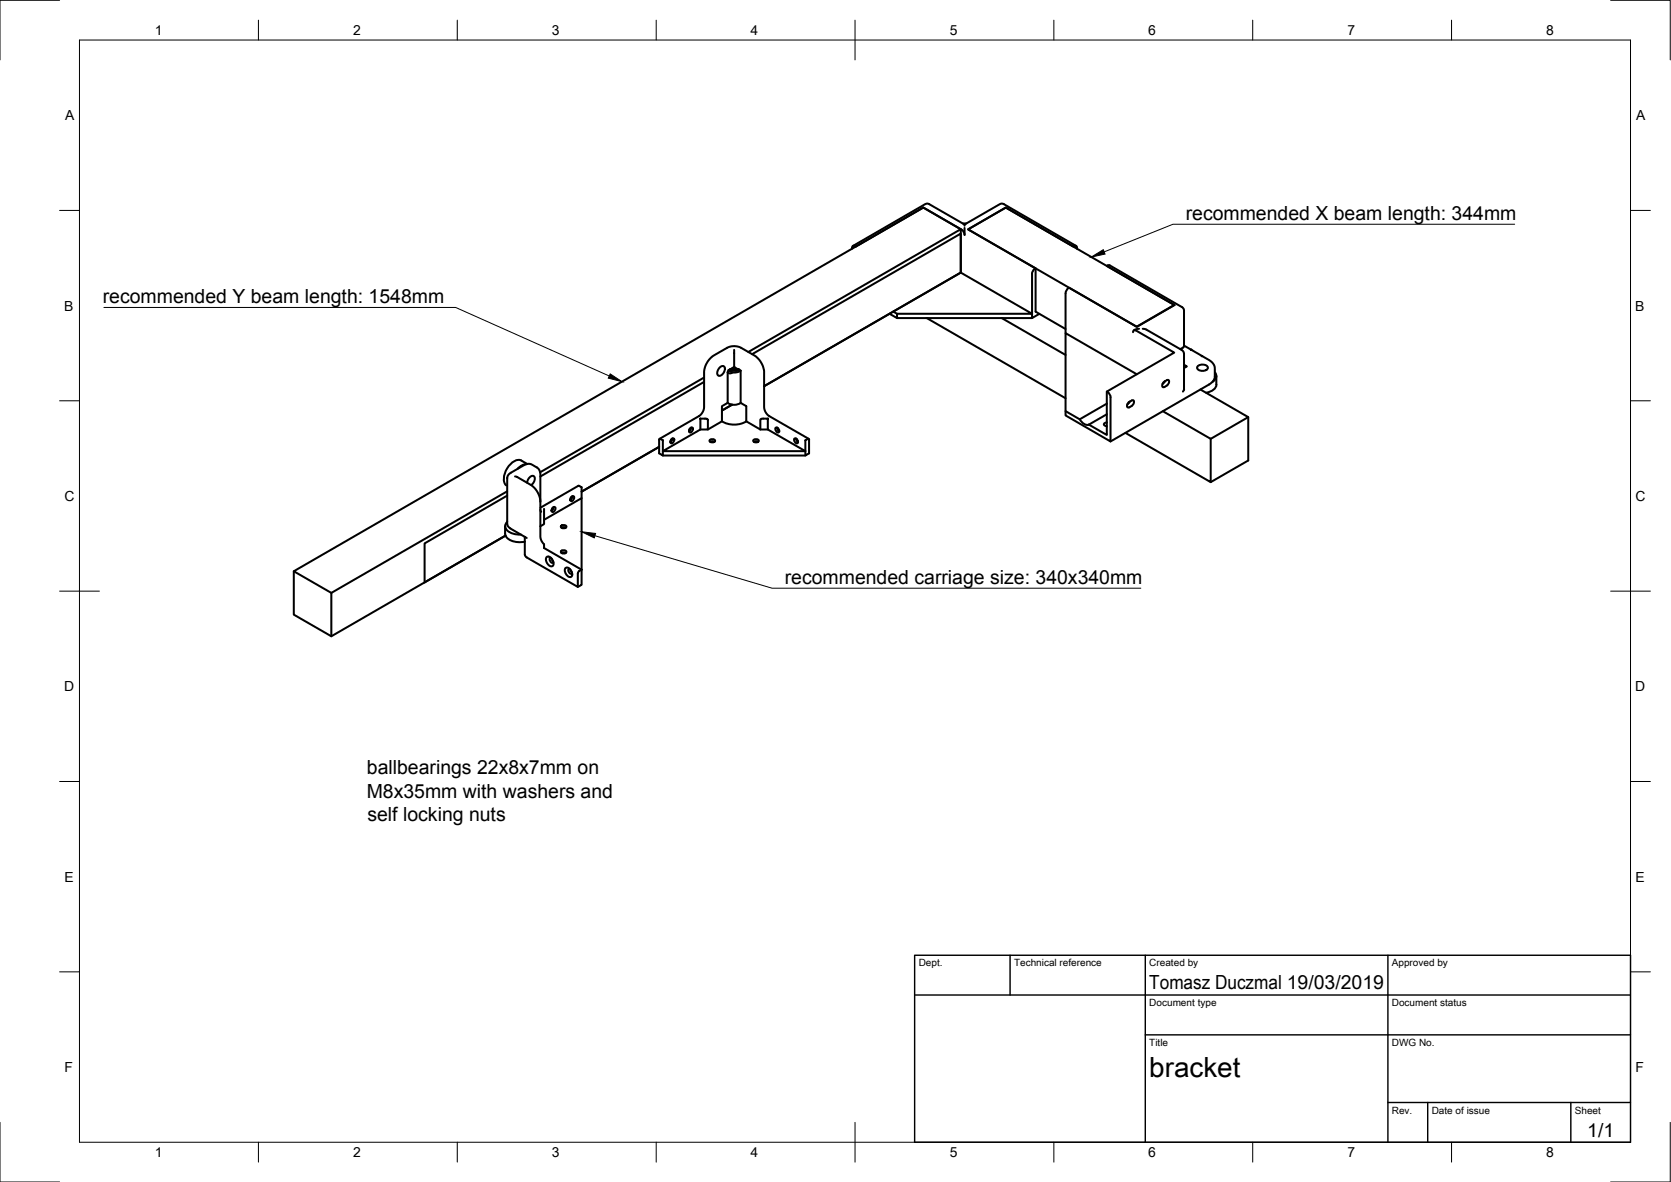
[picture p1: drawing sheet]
<svg xmlns="http://www.w3.org/2000/svg" width="420mm" height="297mm" viewBox="0 0 420 297" stroke-linecap="round" stroke-linejoin="round" font-family="sans-serif">
<!-- layer: Visible -->
<g fill="none" stroke="#000" stroke-width=".51">
<path d="M241.6 57.6v10.9M242.1 56.2h.9M242.5 57.3v1.7l-.2-.7-.5-.6-9.6-5.5-17 9.8a.52 .52 0 0 0-.6-.2 .52 .52 0 0 0-.4 .5v.2M242.5 56.4v.3M242.5 56.4l8.9-5.1 .6-.1 18.6 10.6M242.5 56.4l-8.8-5.1-.7-.1-18.5 10.6M243.4 57.6l9.5-5.4 42.4 24.5-9.4 5.4zM223.7 78.9l1.9 1v-1M224.6 78.3l1 .6M225.6 79.9h33.9M233 79.9l34.9 20.2M241.6 68.5l17.9 10.4h-33.9"/>
<path d="M241.6 68.5v-9.8l-52.5 30.3M241.6 68.5l-49.5 28.6M251.9 79.9l16 9.3M260.4 67.4v10.9l7.5 4.4M267.9 73.7v10M270.8 62.5a.54 .54 0 0 0-.5-.7l-.4 .2-17-9.8-9.5 5.4 17 9.8-.7 .7-.2 .7v11.1l1.8-1M278.5 66.7l-.2 .1 17 9.8-9.5 5.5-17-9.8-.6 .6-.3 .8M278.5 66.7h.5l18.4 10.6 .3 .7v9l-.1 .2-.8 .5M177 96l-41.1 23.7M177 94.9l-41.2 23.8M181 92.3a.71 .71 0 0 1 1.2 0 1.67 1.67 0 0 1-1.6 2.1 1.53 1.53 0 0 1 .4-2.1zM183 93.5l.5 .3 .6-.2"/>
<path d="M183 93.5v7.7M183.2 93l-.2 .5M183.6 92.8l-.5 .3 1 .5M183.6 92.8l.2 .1M183.9 93l.6-.1 .8 .2h-1.3M184 93.1h1.2M184.4 92.4h.4M184.5 92.3h.2M184.6 87.9v4.4M185.4 92.9l-.7-.2-1 .2 .9-.3 .9 .4M185.6 92.8h.1M185.7 92.8l-.1 .2-1-.4-1 .2 1-.5 1.1 .6"/>
<path d="M185.7 92.9l-.7 .3-1.2-.3M185.7 92.9l.5 .3M186.2 93.2v8M186.2 93.1l-.7 .4-1.4 .1M188.2 88.5l53.4-30.9-9.4-5.4-158.3 91.4 9.4 5.4M284.9 83.5l.2-.5h.6l9.6 5.6-17 9.8M285.8 94.1l-17.9-10.4v20.7l11.3 6.5v-11.1l-.2-.7-.7-.7v10.9l-4.5-2.6 4.5-2.6M286.4 82.6l-1.3 .4M287.3 82.6l1 .3 8.8 5.1 .5 .4 .1 .5v8.9l-.3 .6M292.6 96.1l.8-.6h.4a1.32 1.32 0 0 1-1.4 1.8l-.2-.4zM292.9 95.8l-.6 .6M297.7 91.7l.7 .4-.7 .4"/>
<path d="M297.7 86.9l1.8 1M299.5 87.9h-.1M299.5 87.9l2.7 1.6M301.1 92.1a1.67 1.67 0 0 1 2.6 .3 1.57 1.57 0 0 1-2.7 0zM301.8 97.9l12.1 6.9-9.5 5.5-12-7M302.2 89.5l2.6 1.6 .5 .8 .2 .7a3.6 3.6 0 0 1-.6 3.3l-.9 .7-24.8 14.3M302.2 89.5h.1M305.5 93.6a1.5 1.5 0 0 1-.6 2.3M305.8 94.5v2.2M305.9 96.7a2.67 2.67 0 0 1-2.6 2M129.5 119.7l.5 .2 3.6 2.1 1.1 1 .8 1.3 .4 1.5v9.1l.3 1.1 .6 .8v.9l9.4 5.5M131.1 115.7l1.5 .9"/>
<path d="M131.1 115.7a2.73 2.73 0 0 0-3.1 1.3 4.7 4.7 0 0 0-1 4.6l.3 .4M132.3 116.6l-.8 .2-1.4 1M165.7 112.3l-19.5 11.3M165.8 110.3l.9 .4v3.8l-1-.6zM165.8 110.3l9.9-5.7 .7-.6 .6-1.6v-9.1l.5-1.7 1-1.5 1-.8 3.5-2 1.5-.3 1.7 .3 3.5 2 .9 .8 1 1.5 .5 1.6 .1 9.4 .2 .8 .5 .7 10.4 6.2M166.7 114.5h35.8M168.8 110.5l-.1 .1M168.8 110.4l.5-.3a.71 .71 0 0 1 .1 .9 .71 .71 0 0 1-.8 .3v-.5zM169 110.3l-.4 .7M169.1 110.2l-.2 .5-.4 .4M173.5 107.8l-.1 .1M173.5 107.6l.5-.2a.71 .71 0 0 1 .1 .9 .71 .71 0 0 1-.8 .3v-.5z"/>
<path d="M173.7 107.6l-.4 .6M173.8 107.5l-.2 .5-.3 .4M176.1 107.9h1.9l-.1-2.6-1.9-.1 .1 2.7-9.4 5.5h35.8l-9.4-5.5v-2.7h-1.4l-.5 .2v2.5M178.6 111l.5-.1 .5 .1M178.6 110.5l.5-.2a.55 .55 0 0 1 .7 .6l-.7 .3a.55 .55 0 0 1-.7-.5zM178.7 111.1h.8M181.6 105.9a6.1 6.1 0 0 0 6.1 0M183 101.2l-1.5 .9v3.8l-3.5 2M183 101.2a2.98 2.98 0 0 0 3.2 0M184.1 101.7l-2.6 1.5M186.2 101.2l1.4 .9v3.8M187.6 105.9l3.6 2h1.9"/>
<path d="M189.6 111l.5-.1 .5 .1M189.6 110.5l.5-.2a.55 .55 0 0 1 .7 .6l-.7 .3a.55 .55 0 0 1-.7-.5zM189.7 111.1h.8M195 107.5a.71 .71 0 0 1 .8 .3 .71 .71 0 0 1-.1 .9l-.6-.4zM195.4 107.5l.2 .5 .3 .4M195.5 107.6l.4 .6M199.7 110.2a.71 .71 0 0 1 .8 .4 .71 .71 0 0 1-.1 .8l-.6-.4zM200.1 110.2l.5 .9M200.3 110.3l.3 .6M203.4 110.5v3.4l-.9 .6v-3.8M203.5 110.5l-.2-.2-.8 .4M271.5 105.4a2.07 2.07 0 0 0 2.3 1.3"/>
<path d="M278.3 101.4l-6.8 4-3.6-2.1M278.3 106.2l-.5 .1-.2 .3 .2 .4 .5 .1M283 108.8l21.4 12.4v-10.9M283.6 101.5h-.1M284 101l.8-.4a.79 .79 0 0 1 .3 .8 .79 .79 0 0 1-.6 .6l-.5 .4M284 101l-.5 .4-.1 .6 .1 .4 .5-.1M284.1 100.9l-.5 .6M313.9 104.8v10.9l-9.5 5.5M127 132.2v1.9M127 134.1a3.1 3.1 0 0 0 3.2 2.1l1.8-.1M127.5 124.6l-20.7 12v9.8l20.3-11.8-43.8 25.3-9.4-5.4v-10.9M127.5 123.5l-44.2 25.5"/>
<path d="M127.6 131.1a1.64 1.64 0 0 0-.5 1.7 1.64 1.64 0 0 0 1.4 1.1l1.2 .4h1.3M128.3 132.8l4.1 2.4M132 134.9v4.5l.5 .7M132.5 121.3l.5-1.1a.91 .91 0 0 1 1.4-.3l-.1 1.1-.7 .9M135.9 126.1v-7.1l-.3-.8-.4-.6-1.6-.9-1-.1-.8 .3-3.8 2.2-.5 1 .1 11.6 .2 .6 .5 .5M135.9 128.1l.2 .5M136.8 130.6l9.4-5.4v21.8l-.9 .5M136.8 127.9v3.8l-.9 .6M138 139.9h-.3a1.31 1.31 0 0 0 .2 2.1 .67 .67 0 0 0 .8 .3 .67 .67 0 0 0 .5-.5 1.95 1.95 0 0 0-1.2-1.9M139 127.7l-.2 .2M139 127.6l.4-.2a.71 .71 0 0 1 .1 .8 .71 .71 0 0 1-.8 .4v-.5zM139.1 127.5l-.4 .7"/>
<path d="M139.2 127.4l-.1 .6-.4 .4M141.2 132.6l.5-.1 .6 .1M141.2 139l.5-.2 .6 .2M141.2 132.1l.5-.2a.55 .55 0 0 1 .7 .6l-.7 .3a.55 .55 0 0 1-.7-.6zM141.2 138.4l.5-.1a.55 .55 0 0 1 .7 .5l-.7 .3a.55 .55 0 0 1-.7-.5zM141.3 132.7h.8M141.3 139h.8M143.7 125l-.2 .1M143.7 124.9l.4-.2a.71 .71 0 0 1 .1 .8 .71 .71 0 0 1-.8 .3v-.5zM143.8 124.8l-.4 .7M143.9 124.7l-.1 .5-.4 .4M145.6 122.1l.6 .3"/>
<path d="M145.7 122.1h-.3l-9.5 5.5M146.2 122.4v.1M146.2 122.5v2.7M83.3 149v10.9M132.4 140.1l12.9 7.4v-3.4M138.5 140.2a.66 .66 0 0 0-.2 .8 .66 .66 0 0 0 .9 .3M138.7 140.4l.4 .7M142.3 142.7a1.51 1.51 0 0 1 1.3 2.3 1.51 1.51 0 0 1-1.3-2.3zM143.2 142.9a.66 .66 0 0 0-.2 .9 .66 .66 0 0 0 .9 .3M143.4 143.1l.4 .7M146.2 143.2a1.13 1.13 0 0 0-.9 .9M146.2 143.1v.1"/>
</g>
<g fill="#000">
<circle cx="185.7" cy="92.8" r=".25"/>
<circle cx="299.4" cy="87.9" r=".25"/>
</g>
<!-- layer: Border -->
<g fill="none" stroke="#000" stroke-width=".25">
<path d="M15 .1h-15v15M20 10.1h390v276.9h-390zM65 5.1v5M115 5.1v5M165 5.1v5M215 5.1v10M265 5.1v5M315 5.1v5M365 5.1v5M405 .1h15v15M15 52.9h5M410 52.9h5"/>
<path d="M15 100.7h5M410 100.7h5M15 148.6h10M405 148.6h10M15 196.4h5M410 196.4h5M15 244.2h5M410 244.2h5M0 282.1v14.9h15M65 287v5M115 287v5M165 287v5"/>
<path d="M215 282.1v9.9M265 287v5M315 287v5M365 287v5M420 282.1v14.9h-15"/>
</g>
<!-- layer: TitleBlock -->
<path d="M230 240.1h180v46.9h-180zM230 250h180M254 240.1v9.9M288 240.1v46.9M349 240.1v46.9M288 260.1h122M349 277.1h61M359 277.1v9.9M395 277.1v9.9" fill="none" stroke="#000" stroke-width=".36"/>
<!-- layer: Annotations -->
<path d="M274.4 64.6l3-1.9 .5 1.1zM153.4 94l3 1.9-3.4-.9zM146.2 133.6l3.6 .5-.4 1.1z" fill="#000" stroke="#000" stroke-width=".25"/>
<path d="M380.9 56.4h-86l-17.3 6.9M26.1 77.3h88.5l38.6 17.2M149.6 134.6l44.5 13.2h92.8" fill="none" stroke="#000" stroke-width=".25"/>
<text font-size="7" x="289" y="270.6">bracket</text>
<g font-size="4.9">
<text x="298.2" y="55.4">recommended X beam length: 344mm</text>
<text x="25.8" y="76.2">recommended Y beam length: 1548mm</text>
<text x="197.3" y="146.8">recommended carriage size: 340x340mm</text>
<text x="92.2" y="194.6">ballbearings 22x8x7mm on</text>
<text x="92.2" y="200.4">M8x35mm with washers and</text>
<text x="92.4" y="206.3">self locking nuts</text>
<text x="289" y="248.5">Tomasz Duczmal 19/03/2019</text>
<text x="399.1" y="285.7">1/1</text>
</g>
<g font-size="3.5">
<text x="39" y="8.8">1</text>
<text x="88.8" y="8.8">2</text>
<text x="138.8" y="8.8">3</text>
<text x="188.7" y="8.8">4</text>
<text x="238.8" y="8.8">5</text>
<text x="288.7" y="8.8">6</text>
<text x="338.8" y="8.8">7</text>
<text x="388.8" y="8.8">8</text>
<text x="16.4" y="30.2">A</text>
<text x="411.4" y="30.2">A</text>
<text x="16.2" y="78">B</text>
<text x="411.2" y="78">B</text>
<text x="16.2" y="125.9">C</text>
<text x="411.2" y="125.9">C</text>
<text x="16.2" y="173.7">D</text>
<text x="411.2" y="173.7">D</text>
<text x="16.2" y="221.6">E</text>
<text x="411.2" y="221.6">E</text>
<text x="16.2" y="269.4">F</text>
<text x="411.2" y="269.4">F</text>
<text x="39" y="290.8">1</text>
<text x="88.8" y="290.8">2</text>
<text x="138.8" y="290.8">3</text>
<text x="188.7" y="290.8">4</text>
<text x="238.8" y="290.8">5</text>
<text x="288.7" y="290.8">6</text>
<text x="338.8" y="290.8">7</text>
<text x="388.8" y="290.8">8</text>
</g>
<g font-size="2.5">
<text x="231" y="242.9">Dept.</text>
<text x="255" y="242.9">Technical reference</text>
<text x="289" y="242.9">Created by</text>
<text x="350" y="242.9">Approved by</text>
<text x="289" y="252.8">Document type</text>
<text x="350" y="252.8">Document status</text>
<text x="289" y="262.9">Title</text>
<text x="350" y="262.9">DWG No.</text>
<text x="350" y="279.9">Rev.</text>
<text x="360" y="279.9">Date of issue</text>
<text x="396" y="279.9">Sheet</text>
</g>
</svg>
